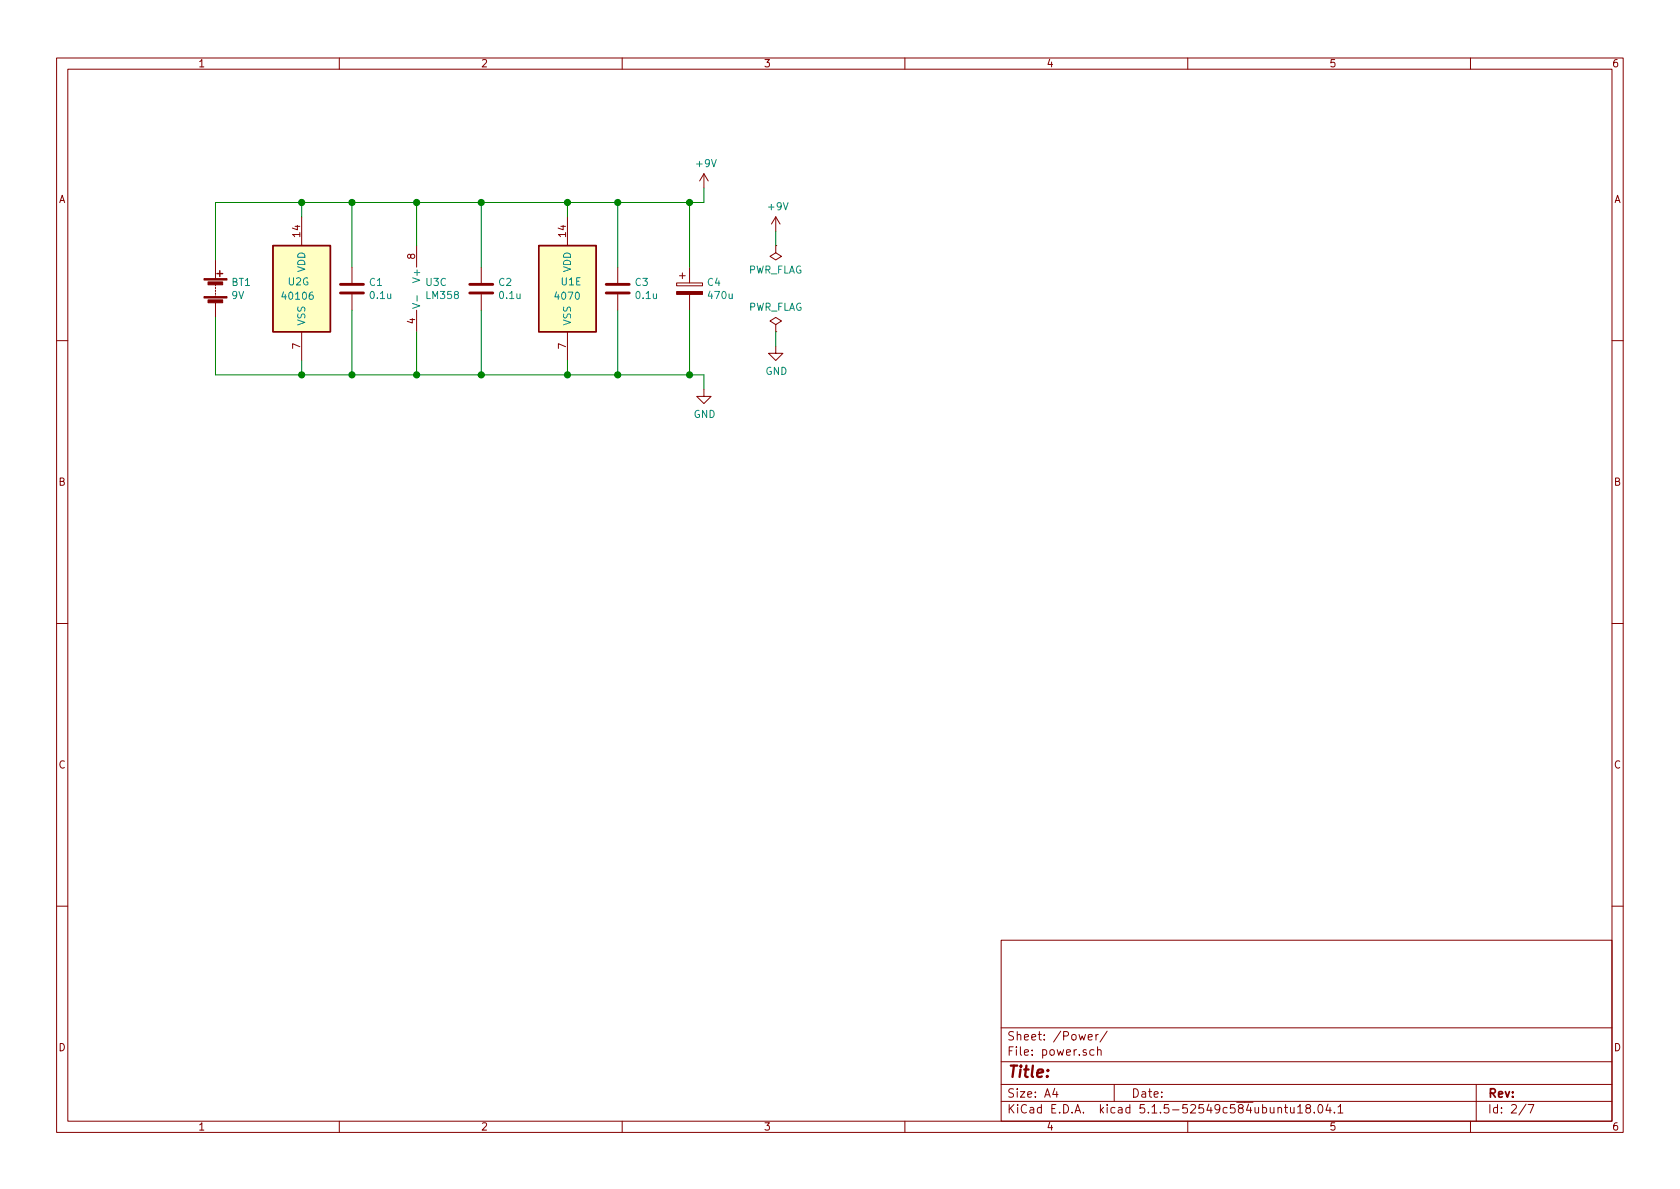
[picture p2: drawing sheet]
<svg xmlns="http://www.w3.org/2000/svg" width="297mm" height="210mm" viewBox="0 0 297 210" stroke-linecap="round" stroke-linejoin="round" font-family="sans-serif">
<g fill="none" stroke="#840000" stroke-width=".18">
<path d="M10 10.3h277v189.9h-277zM12 12.2h273v186.1h-273zM60 10.3v1.9M110 10.3v1.9M160 10.3v1.9M210 10.3v1.9M260 10.3v1.9M53.3 38.3v5.1M100.3 38.3v5.1M124.5 30.7l-.8 1.3M124.5 30.7v2.6M124.5 30.7l.7 1.3"/>
<path d="M137.2 38.3l-.8 1.3M137.2 38.3v2.6M137.2 38.3l.7 1.3M38.1 46v3.3M38.1 50.3v.2M38.1 50.8v.2M38.1 51.3v.3M38.1 51.8v.3M38.1 52.3v.3M38.1 53.6v2.5M53.3 58.7v5M62.2 47.2v2.8"/>
<path d="M62.2 52.1v2.8M73.7 43.4v3.8M73.7 54.9v3.8M85.1 47.2v2.8M85.1 52.1v2.8M100.3 58.7v5M109.2 47.2v2.8M109.2 52.1v2.8M119.6 50h4.6v.5h-4.6zM120.1 48.8h1.1M120.6 48.3v1M121.9 47.2v2.8"/>
<path d="M121.9 52.1v2.8M137.2 43.4v1.3l1 .6-1 .7-1.1-.7 1.1-.6M137.2 43.4h.1M137.2 57.4l1-.6-1-.7-1.1 .7 1.1 .6v1.3M137.2 58.7h.1M10 60.2h2M124.5 68.8v1.3h1.2l-1.2 1.3-1.3-1.3h1.3M137.2 61.2v1.3h1.2l-1.2 1.2-1.3-1.2h1.3M285 60.2h2M10 110.3h2M285 110.3h2M10 160.2h2"/>
<path d="M177 166.3h108v32h-108zM285 160.2h2M60 198.3v1.9M110 198.3v1.9M160 198.3v1.9M177 194.8h108M177 191.8h108M177 187.8h108M177 181.8h108M186.5 192.5l-.4 1h1M186.8 193v1M192.4 183.4l.7-.1v-.3l-.5-.1-.2 .2 .1 .7h.6"/>
<path d="M193.4 185.7l-.4-.1-.3 .3 .1 .6 .2 .1 .4-.1M193.8 182.9v1M194.1 185.7l.2-.1 .3 .1 .1 .9M194.1 185.1v1.5M194.2 182.9l-.4 .2v.1M195.8 182.3l-1.3 2M197 191.8v3M210 198.3v1.9M226 196l.2-.2 .3 .1 .1 .9M227.1 195.8h.6M227.3 195.3v1.3l.4 .2M228.2 195.8v.9l.4 .1 .2-.1"/>
<path d="M228.8 195.8v1M229.4 195.8l.5-.5v1.5M229.4 196.8h.9M231.2 196l-.3-.2v-.3a.48 .48 0 0 1 .7-.1l.1 .2-.1 .3-.6 .1-.1 .3v.4l.3 .1 .4-.1 .1-.2v-.2l-.3-.3M232.4 196.7v.1M233.1 195.5l.3-.2a.8 .8 0 0 1 .5 .8 .8 .8 0 0 1-.5 .7l-.3-.1-.1-.4zM234.8 195.2l-.4 1.1h1M235.2 195.8v1M235.9 196.7v.1M236.6 195.8l.4-.5v1.5M236.6 196.8h.8M260 198.3v1.9"/>
<path d="M261 191.8v6.5M269.8 195.2l-1.2 2M270.2 195.3h1l-.6 1.5"/>
</g>
<g fill="#840000" stroke="#840000" stroke-width=".18">
<path d="M119.6 51.6h4.6v.5h-4.6z"/>
<path d="M36.1 52.4h4v.3h-4z"/>
<path d="M36.1 49.3h4v.2h-4z"/>
<path d="M36.8 53h2.6v.5h-2.6z"/>
<path d="M36.8 49.9h2.6v.5h-2.6z"/>
</g>
<path d="M60.2 51.8h4.1M60.2 50.3h4.1M83.1 51.8h4M83.1 50.3h4M107.2 51.8h4.1M107.2 50.3h4.1" fill="none" stroke="#840000" stroke-width=".51"/>
<path d="M72.9 53.7l1.3 .4-1.3 .4M73.7 52.3v1" fill="none" stroke="#008484" stroke-width=".18"/>
<g fill="#ffffc2" stroke="#ffffc2" stroke-width=".18">
<path d="M48.3 43.4h10.1v15.3h-10.1z"/>
<path d="M95.2 43.4h10.2v15.3h-10.2z"/>
</g>
<path d="M38.4 48.4h1M38.9 47.9v1M48.3 43.4h10.1v15.3h-10.1zM95.2 43.4h10.2v15.3h-10.2z" fill="none" stroke="#840000" stroke-width=".25"/>
<g fill="none" stroke="#008400" stroke-width=".18">
<path d="M53.3 35.8v2.5M62.2 35.8v11.4M73.7 35.8v7.6M85.1 35.8v11.4M100.3 35.8v2.5M109.2 35.8v11.4M121.9 35.8v11.4M124.5 33.3v2.5h-86.4v10.2M38.1 56.1v10.2h86.4v2.5M62.2 54.9v11.4M73.7 58.7v7.6M85.1 54.9v11.4"/>
<path d="M109.2 54.9v11.4M121.9 54.9v11.4M137.2 40.9v2.5M137.2 58.7v2.5M53.3 63.7v2.6M100.3 63.7v2.6"/>
</g>
<g fill="#008400" stroke="#008400" stroke-width=".25">
<circle cx="121.9" cy="66.3" r=".51"/>
<circle cx="109.2" cy="35.8" r=".51"/>
<circle cx="100.3" cy="66.3" r=".51"/>
<circle cx="100.3" cy="35.8" r=".51"/>
<circle cx="109.2" cy="66.3" r=".51"/>
<circle cx="85.1" cy="66.3" r=".51"/>
<circle cx="121.9" cy="35.8" r=".51"/>
<circle cx="85.1" cy="35.8" r=".51"/>
<circle cx="73.7" cy="66.3" r=".51"/>
<circle cx="53.3" cy="35.8" r=".51"/>
<circle cx="73.7" cy="35.8" r=".51"/>
<circle cx="53.3" cy="66.3" r=".51"/>
<circle cx="62.2" cy="66.3" r=".51"/>
<circle cx="62.2" cy="35.8" r=".51"/>
</g>
<text font-size="2.8" fill="#840000" x="178" y="190.5">Title:</text>
<g font-size="2.1" fill="#840000">
<text x="178" y="184">Sheet: /Power/</text>
<text x="178" y="186.7">File: power.sch</text>
<text x="178" y="196.9">KiCad E.D.A. kicad 5.1.5-52549c584ubuntu18.04.1</text>
<text x="178" y="194.1">Size: A4</text>
<text x="200" y="194.1">Date:</text>
<text x="263" y="194.1">Rev:</text>
<text x="263" y="196.9">Id: 2/7</text>
</g>
<g font-size="1.8" fill="#840000">
<text x="35" y="11.9">1</text>
<text x="85" y="11.9">2</text>
<text x="135" y="11.9">3</text>
<text x="185" y="11.9">4</text>
<text x="235" y="11.9">5</text>
<text x="285" y="11.9">6</text>
<text x="10.4" y="35.9">A</text>
<text x="285.4" y="35.9">A</text>
<text x="53.1" y="41.9" transform="rotate(-90 53.1 41.9)">14</text>
<text x="100.1" y="41.9" transform="rotate(-90 100.1 41.9)">14</text>
<text x="73.4" y="45.8" transform="rotate(-90 73.4 45.8)">8</text>
<text x="73.4" y="57.2" transform="rotate(-90 73.4 57.2)">4</text>
<text x="53.1" y="61.7" transform="rotate(-90 53.1 61.7)">7</text>
<text x="100.1" y="61.7" transform="rotate(-90 100.1 61.7)">7</text>
<text x="10.4" y="85.9">B</text>
<text x="285.4" y="85.9">B</text>
<text x="10.4" y="135.9">C</text>
<text x="285.4" y="135.9">C</text>
<text x="10.4" y="185.9">D</text>
<text x="285.4" y="185.9">D</text>
<text x="35" y="199.9">1</text>
<text x="85" y="199.9">2</text>
<text x="135" y="199.9">3</text>
<text x="185" y="199.9">4</text>
<text x="235" y="199.9">5</text>
<text x="285" y="199.9">6</text>
</g>
<g font-size="1.8" fill="#008484">
<text x="123.2" y="29.6">+9V</text>
<text x="135.9" y="37.2">+9V</text>
<text x="41" y="50.6">BT1</text>
<text x="41" y="52.9">9V</text>
<text x="50.2" y="53">40106</text>
<text x="51" y="50.5">U2G</text>
<text x="54" y="48.2" transform="rotate(-90 54 48.2)">VDD</text>
<text x="65.4" y="50.6">C1</text>
<text x="65.6" y="52.9">0.1u</text>
<text x="74.3" y="49.6" transform="rotate(-90 74.3 49.6)">V+</text>
<text x="75.4" y="50.6">U3C</text>
<text x="75.5" y="52.9">LM358</text>
<text x="88.2" y="50.6">C2</text>
<text x="88.4" y="52.9">0.1u</text>
<text x="98.3" y="53">4070</text>
<text x="99.3" y="50.5">U1E</text>
<text x="101" y="48.2" transform="rotate(-90 101 48.2)">VDD</text>
<text x="112.3" y="50.6">C3</text>
<text x="112.5" y="52.9">0.1u</text>
<text x="125.1" y="50.6">C4</text>
<text x="125.4" y="52.9">470u</text>
<text x="132.2" y="48.4">PWR_FLAG</text>
<text x="54" y="57.7" transform="rotate(-90 54 57.7)">VSS</text>
<text x="101" y="57.7" transform="rotate(-90 101 57.7)">VSS</text>
<text x="132.2" y="55">PWR_FLAG</text>
<text x="135.3" y="66.3">GND</text>
<text x="122.6" y="73.9">GND</text>
</g>
</svg>
